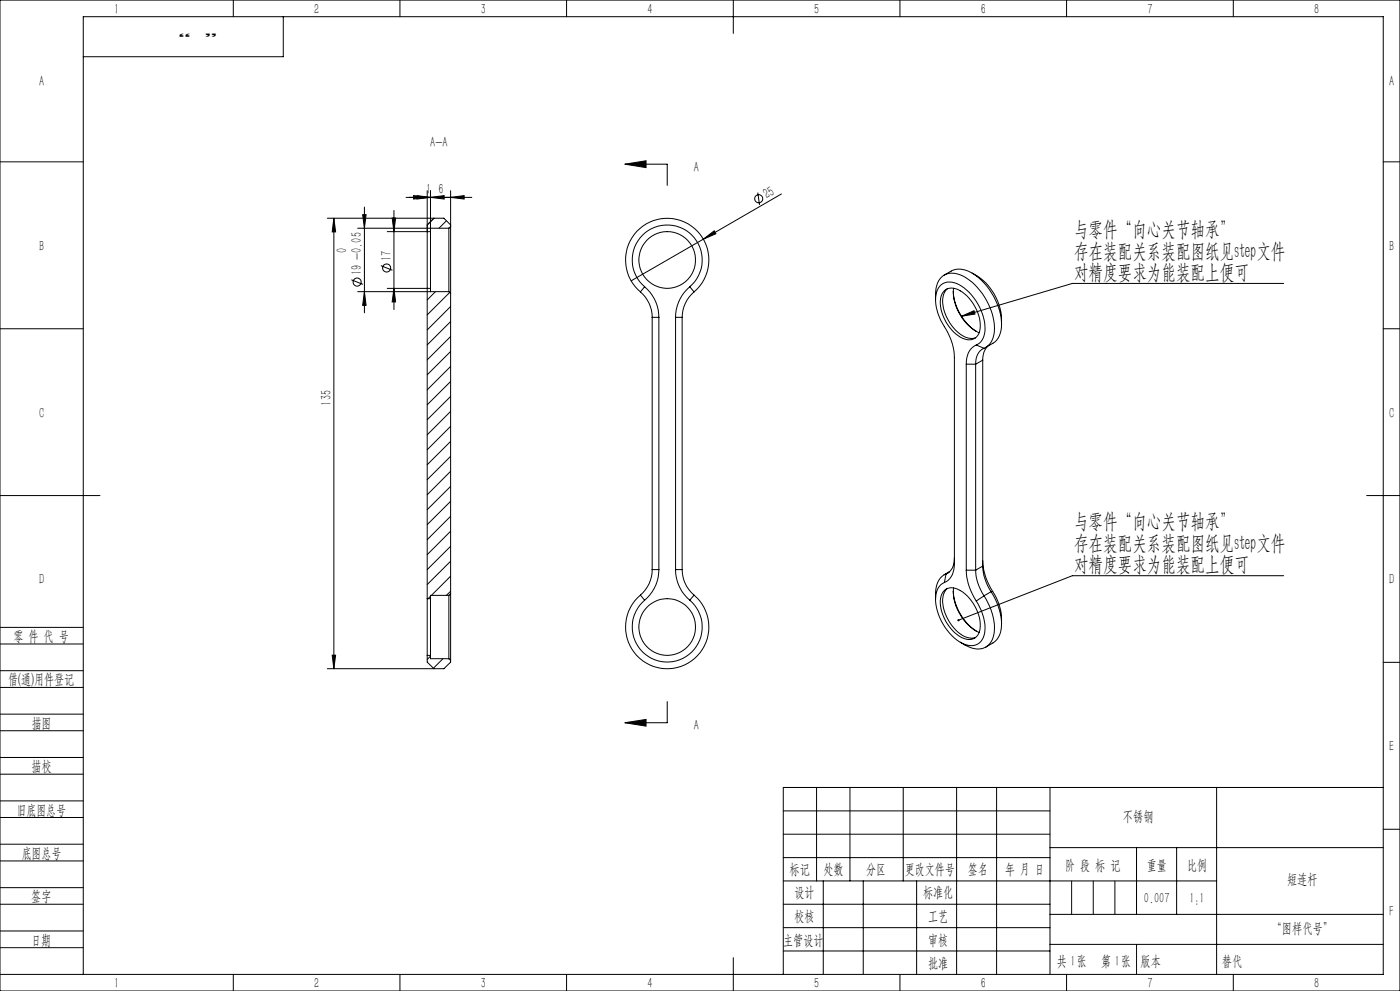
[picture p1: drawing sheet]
<svg xmlns="http://www.w3.org/2000/svg" width="420mm" height="297mm" viewBox="0 0 420 297" stroke-linecap="round" stroke-linejoin="round" font-family="sans-serif">
<g fill="none" stroke="#000" stroke-width=".3">
<path d="M0 0h420v297h-420zM70 0v5M85 5v12h-60M120 0v5M170 0v5M220 0v10M270 0v5M320 0v5M370 0v5M0 48.5h25M121.8 59.2h19.7M124.1 58.6l4.1 .6-4.1 .5z"/>
<path d="M125.1 58.6l4.1 .6-4.1 .5zM128.2 57.1v122.3M129.2 59.2l4-.6v1.1zM129.2 57.1v12.3M135.2 59.2l4-.6v1.1zM135.2 57.1v10.8M187.5 49.2l6.3-1v2zM187.5 49.2h12.7v6.4M227.3 57.7l.6 3.7M234.4 58.1l-23.4 13.6M415 48.5h5M98.2 65.4h35l2 2"/>
<path d="M100.2 65.4v135M100.2 65.4l.5 4.1h-1zM108.8 64.3h1l-.5 4.1zM109.3 62.1v31.7M114.3 79.6l3.4 1.4M117.7 65.3h1l-.5 4.1zM118.2 63.1v29.7M129.2 69.4v17M129.2 69.4h-13M130.2 65.4l-2 2M133.9 66.2l-2.2 2.2M134.7 68.4v19"/>
<path d="M134.7 68.4h-27.4M135.2 67.9v20M135.2 67.9l-.5 .5M211 71.7l3.3-2.5 .5 .9zM211 71.7l-21.7 12.5M0 98.5h25M105.4 83.9l3.5 1.3M109.3 87.4l.5 4.1h-1zM118.2 86.4l.5 4.1h-1zM129.2 86.4v1M129.2 86.4h-13M130.6 87.4l-2.4 2.5"/>
<path d="M134.7 87.4h-27.4M134.7 87.4l.5 .5M134.9 87.7l-6.7 6.7M135.2 91.9l-7 7M135.2 96.4l-7 7M135.2 87.9v90M192.1 87.5a12.5 12.5 0 0 1-1-18.2 12.5 12.5 0 0 1 18.2 0 12.5 12.5 0 0 1-1.1 18.2M192.1 87.5a9.9 9.9 0 0 1 3.6 7.6M193.4 85.9a12 12 0 0 1 4.3 9.2M193.4 85.9a10.5 10.5 0 0 1-.9-15.2 10.5 10.5 0 0 1 15.3 0 10.5 10.5 0 0 1-.9 15.2M193.4 85.9l-1.3 1.6M195.7 95.1h2"/>
<path d="M195.7 95.1v75.6M197.7 95.1v75.6M202.7 95.1v75.6M202.7 95.1h1.9M204.6 95.1v75.6M206.9 85.9a12 12 0 0 0-4.2 9.2M206.9 85.9l1.3 1.6M208.2 87.5a10.1 10.1 0 0 0-3.6 7.6M280.7 89.8a7.8 7.8 0 0 1 2.4-7.3 6.8 6.8 0 0 1 7.7 1.4 19.4 19.4 0 0 1 7.5 15.5 5.6 5.6 0 0 1-3.1 5M283.2 82.4a6.5 6.5 0 0 1 5.5-1.7 15.6 15.6 0 0 1 9.9 9.1 12.8 12.8 0 0 1 .8 11.5l-.9 1.1-2.7 1.7M283.3 87.2a4.1 4.1 0 0 1 5.5 .4 12.6 12.6 0 0 1 5.1 11.8 3.4 3.4 0 0 1-5.1 2 12.4 12.4 0 0 1-6.5-12.6zM284.2 86.6a6.2 6.2 0 0 0-.9 6.6 12.4 12.4 0 0 0 6.9 8l1.3 .3 1.2-.3"/>
<path d="M286 87.3a15.9 15.9 0 0 0 6.9 12M286.1 86.4a14.2 14.2 0 0 0 7.7 13.3M288.4 94.8l3.8-1.7 .3 1zM291.6 81.8a16.3 16.3 0 0 1 8.9 15.4M385.1 84.9h-63.4l-33.3 9.9M415 98.5h5M135.2 100.9l-7 6.9M135.2 105.3l-7 7M135.2 109.8l-7 7M135.2 114.3l-7 7M135.2 118.8l-7 7M289.9 109.1v61.8"/>
<path d="M289.9 109.1h2.8M292.7 109.1v61.8M292.9 103.4a5.6 5.6 0 0 0 2.5-6.5 16.3 16.3 0 0 0-8.5-12 4.2 4.2 0 0 0-6.1 3.5 15.2 15.2 0 0 0 3.1 10.5 16.8 16.8 0 0 1 2.4 8.2v61.7a5.7 5.7 0 0 1-3 5.8M292.9 103.4a5.5 5.5 0 0 0-3 5.7M292.9 103.4l2.3 1M294.8 107.9l-2.1 1.2M294.8 107.9v61.7M295.2 104.4a4.6 4.6 0 0 0-2.5 4.7M296.3 103.8l-1.1 1.7-.4 2.4M135.2 123.3l-7 7M135.2 127.8l-7 7M135.2 132.3l-7 7"/>
<path d="M135.2 136.8l-7 7M0 148.5h30M135.2 141.2l-7 7.1M135.2 145.8l-7 6.9M135.2 150.2l-7 7M135.2 154.7l-7 7M135.2 159.2l-7 7M410 148.5h10M128.2 179.4v17M128.2 179.4h1M129.2 178.7l-.8 .7M129.2 179.4v17"/>
<path d="M134.7 178.4v19M134.7 178.4h-5.5v1M135.2 163.7l-7 7M135.2 168.2l-7 7M135.2 172.7l-5.8 5.7M135.2 177.2l-1.3 1.2M135.2 177.9v20M135.2 177.9l-.5 .5M192.1 178.4a12.5 12.5 0 0 0-1 18.1 12.5 12.5 0 0 0 18.2 0 12.5 12.5 0 0 0-1.1-18.1M192.1 178.4l1.3 1.5M193.4 179.9a10.5 10.5 0 0 0-.9 15.2 10.5 10.5 0 0 0 15.3 0 10.5 10.5 0 0 0-.9-15.2M195.7 170.7a9.9 9.9 0 0 1-3.6 7.7"/>
<path d="M195.7 170.7h2M197.7 170.7a11.9 11.9 0 0 1-4.3 9.2M202.7 170.7a11.9 11.9 0 0 0 4.2 9.2M202.7 170.7h1.9M204.6 170.7a10.1 10.1 0 0 0 3.6 7.7M208.2 178.4l-1.3 1.5M283.3 177a3.8 3.8 0 0 1 4.8 0 12.5 12.5 0 0 1 5.8 12.2 3.4 3.4 0 0 1-5.1 2 12.4 12.4 0 0 1-6.5-12.6zM283.3 174.6a5.7 5.7 0 0 0-2.5 6.5 16.1 16.1 0 0 0 8.4 11.9 4.3 4.3 0 0 0 4.5-.2 4.3 4.3 0 0 0 1.8-4.1 14.8 14.8 0 0 0-2.6-8.6M283.8 172a6 6 0 0 0-3.1 6v1.6M283.8 172l-.5 2.6M284.2 176.4a6.2 6.2 0 0 0-.9 6.7 12.4 12.4 0 0 0 6.9 8l1.3 .2 1.2-.2M284.7 171.5l-.9 .5"/>
<path d="M284.8 171.3l-1.6 1M286 177.2a15.9 15.9 0 0 0 6.9 11.9M286.1 176.2a14.2 14.2 0 0 0 7.7 13.3M286.3 167.2a4.7 4.7 0 0 1-2.5 4.8M289.9 170.9a17.2 17.2 0 0 0 3 9.2M289.9 170.9h2.8M292.7 170.9a14.4 14.4 0 0 0 2.5 7.7M294.8 169.6a15 15 0 0 0 2.5 7.7M294.8 168a18.1 18.1 0 0 0 3 9.3M294.8 169.6l-2.1 1.3M295.2 178.6a15.7 15.7 0 0 1 2.5 13 4.9 4.9 0 0 1-6.9 2.3l-2.7-1.4M295.2 178.6l-2.3 1.5"/>
<path d="M297.3 177.3a16.4 16.4 0 0 1 2.8 12.3l-.6 1.4-.9 1.2-2.8 1.7M297.3 177.3l-2.1 1.3M297.8 177.3a15.6 15.6 0 0 1 2.7 9.7M297.8 177.3h-.5M385.1 172.5h-63.4l-34.2 13.4M0 193h25M0 188h25M99.7 196.4h1l-.5 4zM128.2 196.4v2l2 2M128.2 196.4h1M129.2 196.6l-1 1.1M129.2 196.4v1h5.5"/>
<path d="M132.9 197.4l-2.9 2.9M134.7 197.4l.5 .5M135.2 197.9v.5l-2 2h-35M415 198.5h5M0 206h25M0 201h25M0 219h25M0 214h25M187.5 216.6l6.3-1v2zM200.2 210.3v6.3h-12.7M0 232h25M0 227h25"/>
<path d="M245 236v28M255 236v28M271 236v28M287 236v56M299 236v56M315 236v56M365 236v56M415 236h-180v56M0 245h25M0 240h25M0 258h25M0 253h25"/>
<path d="M235 243h80M235 250h80M235 257h80M315 254h100M341 254v20M353 254v20M415 248.5h5M0 271h25M0 266h25M0 279h25M235 271h80M235 264h130"/>
<path d="M235 278h80M247 264v28M259 264v28M275 264v28M315 274h100M0 284h25M0 292h415v-287h-390v287M70 292v5M120 292v5M170 292v5M220 287v10M235 285h80"/>
<path d="M270 292v5M315 283h100M320 292v5M370 292v5"/>
<circle cx="227.6" cy="59.6" r="1.22"/>
<circle cx="200.2" cy="77.9" r="8.5"/>
<circle cx="107.1" cy="84.5" r="1.22"/>
<circle cx="116" cy="80.3" r="1.22"/>
<circle cx="200.2" cy="187.9" r="8.5"/>
</g>
<path d="M321.5 264v10M328 264v10M334.5 264v10M341 283v9" fill="none" stroke="#0a0605" stroke-width=".3"/>
<g fill="#000">
<path d="M211 71.7l3.3-2.5 .5 .9z"/>
<path d="M125.1 58.6l4.1 .6-4.1 .5zM135.2 59.2l4-.6v1.1z"/>
<path d="M129.2 59.2l4-.6v1.1zM124.1 58.6l4.1 .6-4.1 .5z"/>
<path d="M187.5 49.2l6.3-1v2zM187.5 216.6l6.3-1v2z"/>
<path d="M117.7 65.3h1l-.5 4.1zM118.2 86.4l.5 4.1h-1zM108.8 64.3h1l-.5 4.1zM109.3 87.4l.5 4.1h-1zM100.2 65.4l.5 4.1h-1zM99.7 196.4h1l-.5 4z"/>
<path d="M288.4 94.8l3.8-1.7 .3 1zM287.3 185.7l-.1 .3 .3-.1-.3 .1a.34 .34 0 0 0 .5 .1 .34 .34 0 0 0 .1-.5 .34 .34 0 0 0-.5 .1z"/>
</g>
<g font-size="6.3">
<text x="322.2" y="70.7">与零件“向心关节轴承”</text>
<text x="322.2" y="77.2">存在装配关系装配图纸见step文件</text>
<text x="322.2" y="83.7">对精度要求为能装配上便可</text>
<text x="322.2" y="158.2">与零件“向心关节轴承”</text>
<text x="322.2" y="164.7">存在装配关系装配图纸见step文件</text>
<text x="322.2" y="171.2">对精度要求为能装配上便可</text>
</g>
<g font-size="4.4">
<text x="34.2" y="4.1">1</text>
<text x="94.2" y="4.1">2</text>
<text x="144.2" y="4.1">3</text>
<text x="194.2" y="4.1">4</text>
<text x="244.2" y="4.1">5</text>
<text x="294.2" y="4.1">6</text>
<text x="344.2" y="4.1">7</text>
<text x="394.2" y="4.1">8</text>
<text x="11.7" y="25.9">A</text>
<text x="416.7" y="25.9">A</text>
<text x="129.1" y="44.2">A-A</text>
<text x="208.2" y="51.4">A</text>
<text x="127.9" y="58.3">1</text>
<text x="131.6" y="58.3">6</text>
<text x="230" y="59.7" transform="rotate(-30 230 59.7)">25</text>
<text x="11.7" y="75.1">B</text>
<text x="104.1" y="75.8" transform="rotate(-90 104.1 75.8)">0</text>
<text x="416.7" y="75.1">B</text>
<text x="108.5" y="82.5" transform="rotate(-90 108.5 82.5)">19 -0.05</text>
<text x="117.3" y="78.3" transform="rotate(-90 117.3 78.3)">17</text>
<text x="11.7" y="125.1">C</text>
<text x="99.3" y="121.6" transform="rotate(-90 99.3 121.6)">135</text>
<text x="416.7" y="125.1">C</text>
<text x="11.7" y="175.1">D</text>
<text x="416.7" y="175.1">D</text>
<text x="4" y="192">零 件 代 号</text>
<text x="2.5" y="205.1">借(通)用件登记</text>
<text x="9.5" y="218.1">描图</text>
<text x="208.2" y="218.8">A</text>
<text x="416.7" y="225.1">E</text>
<text x="9.5" y="231.1">描校</text>
<text x="5" y="244.2">旧底图总号</text>
<text x="336.9" y="246.2">不锈钢</text>
<text x="6.5" y="257.2">底图总号</text>
<text x="236.9" y="261.9">标记</text>
<text x="247.1" y="261.9">处数</text>
<text x="259.9" y="261.9">分区</text>
<text x="271.5" y="261.9">更改文件号</text>
<text x="290.4" y="261.9">签名</text>
<text x="301.5" y="261.9">年 月 日</text>
<text x="319.5" y="260.6">阶 段 标 记</text>
<text x="344" y="260.6">重量</text>
<text x="356.1" y="260.6">比例</text>
<text x="238.3" y="268.9">设计</text>
<text x="276.9" y="268.9">标准化</text>
<text x="386.1" y="264.8">短连杆</text>
<text x="9.4" y="270.1">签字</text>
<text x="343.2" y="270.7">0.007</text>
<text x="356.8" y="270.7">1:1</text>
<text x="416.8" y="274.4">F</text>
<text x="238.3" y="276.1">校核</text>
<text x="278.4" y="276">工艺</text>
<text x="381.5" y="279.6">“图样代号”</text>
<text x="9.4" y="283.2">日期</text>
<text x="234.9" y="283.3">主管设计</text>
<text x="278.4" y="283.3">审核</text>
<text x="278.4" y="290.2">批准</text>
<text x="317.1" y="289.4">共 张</text>
<text x="321.1" y="289.4">1</text>
<text x="330.3" y="289.4">第 张</text>
<text x="334.5" y="289.4">1</text>
<text x="342.1" y="289.4">版本</text>
<text x="34.2" y="296.2">1</text>
<text x="94.2" y="296.2">2</text>
<text x="144.2" y="296.2">3</text>
<text x="194.2" y="296.2">4</text>
<text x="244.2" y="296.2">5</text>
<text x="294.2" y="296.2">6</text>
<text x="344.2" y="296.2">7</text>
<text x="394.2" y="296.2">8</text>
</g>
<text font-size="4.4" fill="#0a0605" x="366.6" y="289.4">替代</text>
<g font-size="4.1" fill="#0a0605">
<text x="57.3" y="8" transform="rotate(-180 57.3 8)">”</text>
<text x="65.3" y="8" transform="rotate(-180 65.3 8)">“</text>
</g>
</svg>
